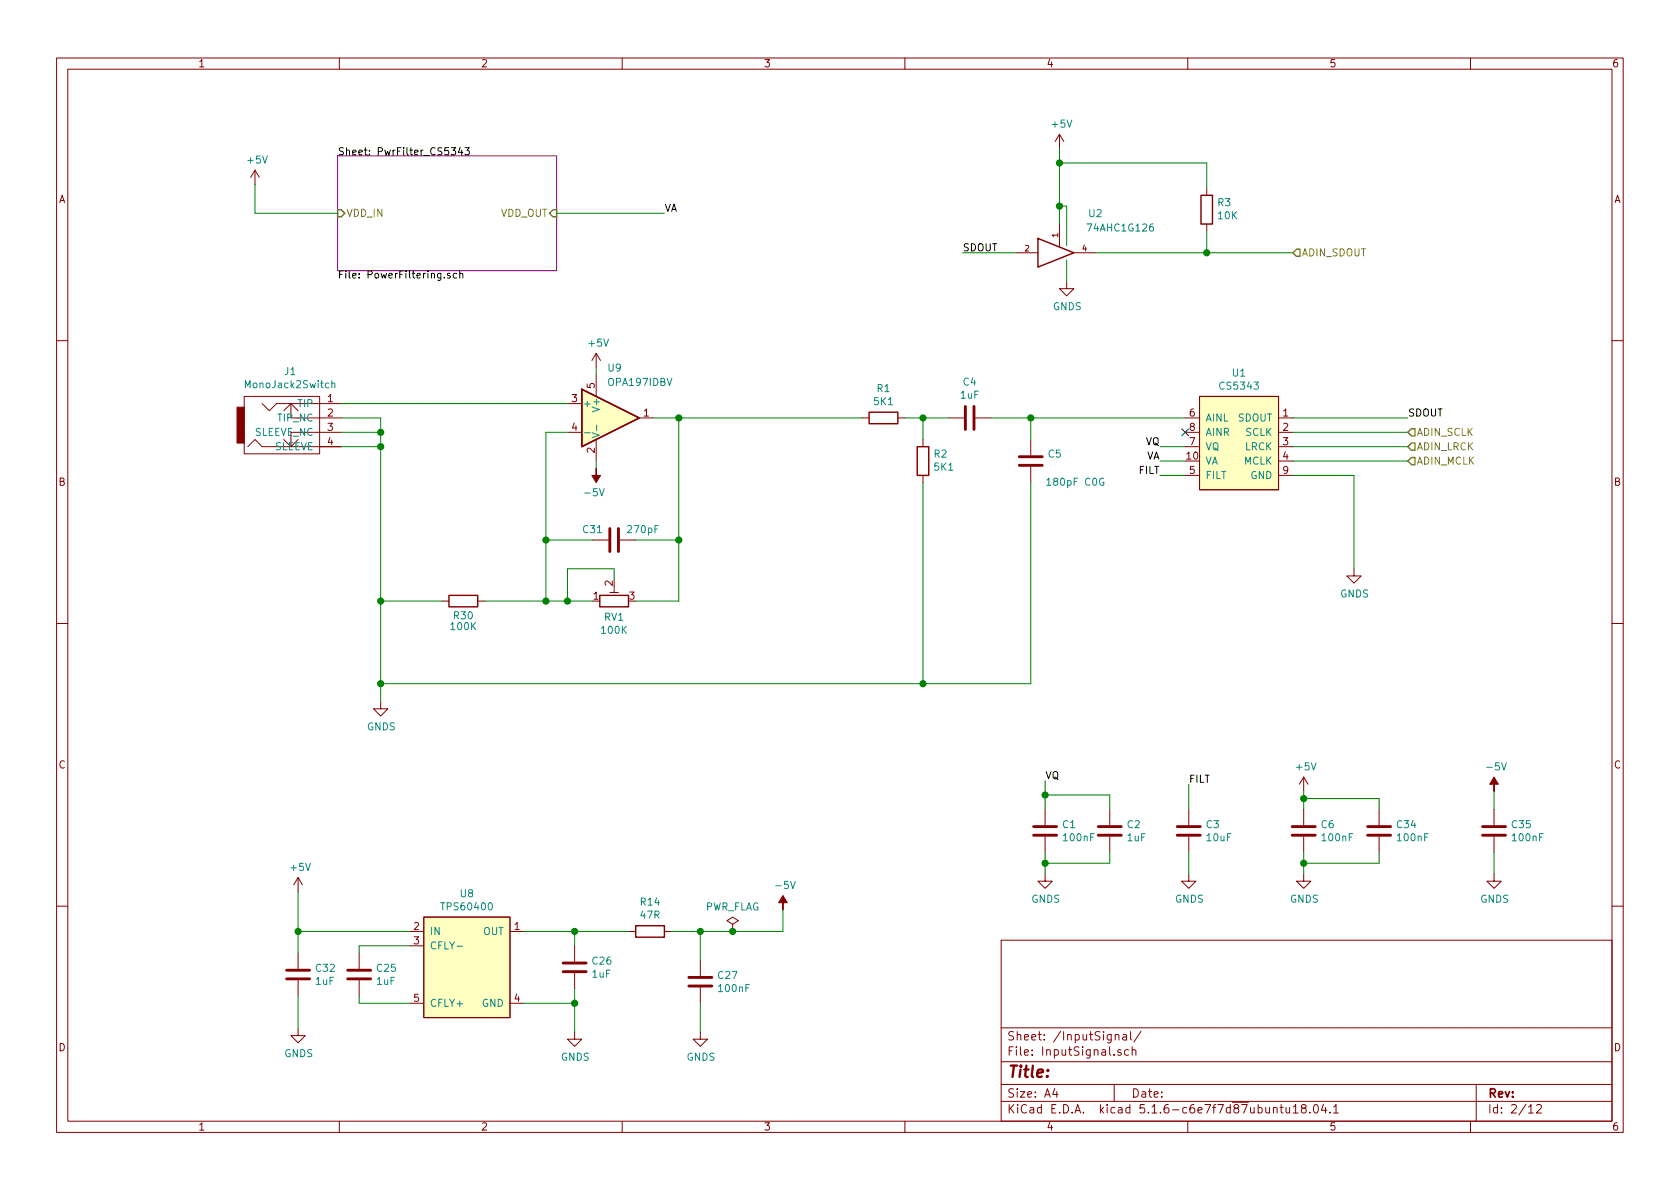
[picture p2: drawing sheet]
EESchema Schematic File Version 4
EELAYER 30 0
EELAYER END
$Descr A4 11693 8268
encoding utf-8
Sheet 2 12
Title ""
Date ""
Rev ""
Comp ""
Comment1 ""
Comment2 ""
Comment3 ""
Comment4 ""
$EndDescr
$Comp
L CirrusAudioConverters:CS5343 U?
U 1 1
P 8600 3100
AR Path="/5F83BAC9" Ref="U?"  Part="1" 
AR Path="/5F834C36/5F83BAC9" Ref="U1"  Part="1" 
F 0 "U1" H 8625 3615 50  0000 C CNN
F 1 "CS5343" H 8625 3524 50  0000 C CNN
F 2 "Package_SO:TSSOP-10_3x3mm_P0.5mm" H 8650 2750 50  0001 C CNN
F 3 "https://www.mouser.co.uk/datasheet/2/76/CS5343-44_F5-1142054.pdf" H 8600 3250 50  0001 C CNN
	1    8600 3100
	1    0    0    -1  
$EndComp
Wire Wire Line
	2650 3100 2650 4175
$Comp
L power:GNDS #PWR0101
U 1 1
P 2650 4875
F 0 "#PWR0101" H 2650 4625 50  0001 C CNN
F 1 "GNDS" H 2655 4702 50  0000 C CNN
F 2 "" H 2650 4875 50  0001 C CNN
F 3 "" H 2650 4875 50  0001 C CNN
	1    2650 4875
	1    0    0    -1  
$EndComp
Wire Wire Line
	2650 3000 2650 3100
Connection ~ 2650 3100
Wire Wire Line
	2650 2900 2650 3000
Connection ~ 2650 3000
NoConn ~ 8250 3000
$Comp
L Device:C C3
U 1 1
P 8275 5775
F 0 "C3" H 8390 5821 50  0000 L CNN
F 1 "10uF" H 8390 5730 50  0000 L CNN
F 2 "Capacitor_SMD:C_0805_2012Metric_Pad1.15x1.40mm_HandSolder" H 8313 5625 50  0001 C CNN
F 3 "~" H 8275 5775 50  0001 C CNN
	1    8275 5775
	1    0    0    -1  
$EndComp
Text Label 8275 5450 0    50   ~ 0
FILT
Wire Wire Line
	8250 3300 8075 3300
Text Label 8075 3300 2    50   ~ 0
FILT
$Comp
L power:GNDS #PWR0102
U 1 1
P 8275 6075
F 0 "#PWR0102" H 8275 5825 50  0001 C CNN
F 1 "GNDS" H 8280 5902 50  0000 C CNN
F 2 "" H 8275 6075 50  0001 C CNN
F 3 "" H 8275 6075 50  0001 C CNN
	1    8275 6075
	1    0    0    -1  
$EndComp
$Comp
L Device:C C2
U 1 1
P 7725 5775
F 0 "C2" H 7840 5821 50  0000 L CNN
F 1 "1uF" H 7840 5730 50  0000 L CNN
F 2 "Capacitor_SMD:C_0805_2012Metric_Pad1.15x1.40mm_HandSolder" H 7763 5625 50  0001 C CNN
F 3 "~" H 7725 5775 50  0001 C CNN
	1    7725 5775
	1    0    0    -1  
$EndComp
$Comp
L Device:C C1
U 1 1
P 7275 5775
F 0 "C1" H 7390 5821 50  0000 L CNN
F 1 "100nF" H 7390 5730 50  0000 L CNN
F 2 "Capacitor_SMD:C_0805_2012Metric_Pad1.15x1.40mm_HandSolder" H 7313 5625 50  0001 C CNN
F 3 "~" H 7275 5775 50  0001 C CNN
	1    7275 5775
	1    0    0    -1  
$EndComp
Wire Wire Line
	7725 5525 7725 5625
Wire Wire Line
	7275 5625 7275 5525
Connection ~ 7275 5525
Wire Wire Line
	7275 5525 7725 5525
Wire Wire Line
	7275 5525 7275 5425
Text Label 7275 5425 0    50   ~ 0
VQ
Wire Wire Line
	7725 6000 7725 5925
Wire Wire Line
	7275 5925 7275 6000
Connection ~ 7275 6000
Wire Wire Line
	7275 6000 7725 6000
Wire Wire Line
	7275 6000 7275 6075
$Comp
L power:GNDS #PWR0103
U 1 1
P 7275 6075
F 0 "#PWR0103" H 7275 5825 50  0001 C CNN
F 1 "GNDS" H 7280 5902 50  0000 C CNN
F 2 "" H 7275 6075 50  0001 C CNN
F 3 "" H 7275 6075 50  0001 C CNN
	1    7275 6075
	1    0    0    -1  
$EndComp
Wire Wire Line
	8250 3100 8075 3100
Text Label 8075 3100 2    50   ~ 0
VQ
Wire Wire Line
	8250 3200 8075 3200
Text Label 8075 3200 2    50   ~ 0
VA
$Sheet
S 2350 1075 1525 800 
U 5F85DD92
F0 "PwrFilter_CS5343" 50
F1 "PowerFiltering.sch" 50
F2 "VDD_OUT" I R 3875 1475 50 
F3 "VDD_IN" I L 2350 1475 50 
$EndSheet
Wire Wire Line
	2350 1475 1775 1475
Wire Wire Line
	1775 1475 1775 1275
Wire Wire Line
	3875 1475 4625 1475
Text Label 4625 1475 0    50   ~ 0
VA
$Comp
L Device:R R1
U 1 1
P 6150 2900
F 0 "R1" V 5943 2900 50  0000 C CNN
F 1 "5K1" V 6034 2900 50  0000 C CNN
F 2 "Resistor_SMD:R_0805_2012Metric_Pad1.15x1.40mm_HandSolder" V 6080 2900 50  0001 C CNN
F 3 "~" H 6150 2900 50  0001 C CNN
	1    6150 2900
	0    1    1    0   
$EndComp
Wire Wire Line
	6300 2900 6425 2900
$Comp
L Device:R R2
U 1 1
P 6425 3200
F 0 "R2" H 6355 3154 50  0000 R CNN
F 1 "5K1" H 6355 3245 50  0000 R CNN
F 2 "Resistor_SMD:R_0805_2012Metric_Pad1.15x1.40mm_HandSolder" V 6355 3200 50  0001 C CNN
F 3 "~" H 6425 3200 50  0001 C CNN
	1    6425 3200
	-1   0    0    1   
$EndComp
Wire Wire Line
	6425 3050 6425 2900
Connection ~ 6425 2900
Wire Wire Line
	6425 2900 6600 2900
Wire Wire Line
	6425 3350 6425 4750
Wire Wire Line
	2650 4750 2650 4875
$Comp
L Device:C C4
U 1 1
P 6750 2900
F 0 "C4" V 6498 2900 50  0000 C CNN
F 1 "1uF" V 6589 2900 50  0000 C CNN
F 2 "Capacitor_SMD:C_0805_2012Metric_Pad1.15x1.40mm_HandSolder" H 6788 2750 50  0001 C CNN
F 3 "~" H 6750 2900 50  0001 C CNN
	1    6750 2900
	0    1    1    0   
$EndComp
Wire Wire Line
	6900 2900 7175 2900
Wire Wire Line
	9000 2900 9800 2900
Wire Wire Line
	9000 3000 9800 3000
Wire Wire Line
	9000 3100 9800 3100
Wire Wire Line
	9000 3200 9800 3200
Wire Wire Line
	9000 3300 9425 3300
Wire Wire Line
	9425 3300 9425 3950
$Comp
L power:GNDS #PWR0105
U 1 1
P 9425 3950
F 0 "#PWR0105" H 9425 3700 50  0001 C CNN
F 1 "GNDS" H 9430 3777 50  0000 C CNN
F 2 "" H 9425 3950 50  0001 C CNN
F 3 "" H 9425 3950 50  0001 C CNN
	1    9425 3950
	1    0    0    -1  
$EndComp
Text HLabel 9000 1750 2    50   Input ~ 0
ADIN_SDOUT
Text HLabel 9800 3000 2    50   Input ~ 0
ADIN_SCLK
Text HLabel 9800 3100 2    50   Input ~ 0
ADIN_LRCK
Text HLabel 9800 3200 2    50   Input ~ 0
ADIN_MCLK
Wire Wire Line
	8275 5450 8275 5625
Wire Wire Line
	8275 5925 8275 6075
$Comp
L Device:C C5
U 1 1
P 7175 3200
F 0 "C5" H 7060 3154 50  0000 R CNN
F 1 "180pF C0G" H 7075 3350 50  0000 R CNN
F 2 "Capacitor_SMD:C_0805_2012Metric_Pad1.15x1.40mm_HandSolder" H 7213 3050 50  0001 C CNN
F 3 "~" H 7175 3200 50  0001 C CNN
	1    7175 3200
	-1   0    0    1   
$EndComp
Wire Wire Line
	7175 3050 7175 2900
Connection ~ 7175 2900
Wire Wire Line
	7175 3350 7175 4750
$Comp
L 74xGxx:74AHC1G126 U2
U 1 1
P 7375 1750
F 0 "U2" H 7625 2025 50  0000 C CNN
F 1 "74AHC1G126" H 7800 1925 50  0000 C CNN
F 2 "Package_TO_SOT_SMD:SOT-23-5_HandSoldering" H 7375 1750 50  0001 C CNN
F 3 "http://www.ti.com/lit/sg/scyt129e/scyt129e.pdf" H 7375 1750 50  0001 C CNN
	1    7375 1750
	1    0    0    -1  
$EndComp
Text Label 9800 2900 0    50   ~ 0
SDOUT
Wire Wire Line
	7075 1750 6700 1750
Text Label 6700 1750 0    50   ~ 0
SDOUT
Wire Wire Line
	7625 1750 8400 1750
Wire Wire Line
	7375 1550 7375 1425
$Comp
L Device:R R3
U 1 1
P 8400 1450
F 0 "R3" H 8330 1404 50  0000 R CNN
F 1 "10K" H 8330 1495 50  0000 R CNN
F 2 "Resistor_SMD:R_0805_2012Metric_Pad1.15x1.40mm_HandSolder" V 8330 1450 50  0001 C CNN
F 3 "~" H 8400 1450 50  0001 C CNN
	1    8400 1450
	-1   0    0    1   
$EndComp
Wire Wire Line
	8400 1600 8400 1750
Connection ~ 8400 1750
Wire Wire Line
	8400 1750 9000 1750
Wire Wire Line
	8400 1300 8400 1125
Wire Wire Line
	8400 1125 7375 1125
Connection ~ 7375 1125
Wire Wire Line
	7375 1125 7375 1025
$Comp
L Device:C C6
U 1 1
P 9075 5775
F 0 "C6" H 9190 5821 50  0000 L CNN
F 1 "100nF" H 9190 5730 50  0000 L CNN
F 2 "Capacitor_SMD:C_0805_2012Metric_Pad1.15x1.40mm_HandSolder" H 9113 5625 50  0001 C CNN
F 3 "~" H 9075 5775 50  0001 C CNN
	1    9075 5775
	1    0    0    -1  
$EndComp
$Comp
L power:GNDS #PWR0107
U 1 1
P 9075 6075
F 0 "#PWR0107" H 9075 5825 50  0001 C CNN
F 1 "GNDS" H 9080 5902 50  0000 C CNN
F 2 "" H 9075 6075 50  0001 C CNN
F 3 "" H 9075 6075 50  0001 C CNN
	1    9075 6075
	1    0    0    -1  
$EndComp
Wire Wire Line
	9075 5500 9075 5550
Wire Wire Line
	9075 5925 9075 6000
Wire Wire Line
	7425 1700 7425 1425
Wire Wire Line
	7425 1425 7375 1425
Connection ~ 7375 1425
Wire Wire Line
	7375 1425 7375 1125
Wire Wire Line
	7425 1800 7425 1950
$Comp
L power:GNDS #PWR0128
U 1 1
P 7425 1950
F 0 "#PWR0128" H 7425 1700 50  0001 C CNN
F 1 "GNDS" H 7430 1777 50  0000 C CNN
F 2 "" H 7425 1950 50  0001 C CNN
F 3 "" H 7425 1950 50  0001 C CNN
	1    7425 1950
	1    0    0    -1  
$EndComp
$Comp
L power:+5V #PWR0104
U 1 1
P 1775 1275
F 0 "#PWR0104" H 1775 1125 50  0001 C CNN
F 1 "+5V" H 1790 1448 50  0000 C CNN
F 2 "" H 1775 1275 50  0001 C CNN
F 3 "" H 1775 1275 50  0001 C CNN
	1    1775 1275
	1    0    0    -1  
$EndComp
$Comp
L power:+5V #PWR0106
U 1 1
P 7375 1025
F 0 "#PWR0106" H 7375 875 50  0001 C CNN
F 1 "+5V" H 7390 1198 50  0000 C CNN
F 2 "" H 7375 1025 50  0001 C CNN
F 3 "" H 7375 1025 50  0001 C CNN
	1    7375 1025
	1    0    0    -1  
$EndComp
$Comp
L power:+5V #PWR022
U 1 1
P 9075 5500
F 0 "#PWR022" H 9075 5350 50  0001 C CNN
F 1 "+5V" H 9090 5673 50  0000 C CNN
F 2 "" H 9075 5500 50  0001 C CNN
F 3 "" H 9075 5500 50  0001 C CNN
	1    9075 5500
	1    0    0    -1  
$EndComp
$Comp
L Amplifier_Operational:OPA340NA U9
U 1 1
P 4250 2900
F 0 "U9" H 4225 3250 50  0000 L CNN
F 1 "OPA197IDBV" H 4225 3150 50  0000 L CNN
F 2 "Package_TO_SOT_SMD:SOT-23-5" H 4150 2700 50  0001 L CNN
F 3 "https://www.ti.com/lit/ds/symlink/opa197.pdf" H 4250 3100 50  0001 C CNN
	1    4250 2900
	1    0    0    -1  
$EndComp
Wire Wire Line
	4550 2900 4725 2900
Wire Wire Line
	2375 2900 2650 2900
Wire Wire Line
	2375 3000 2650 3000
Wire Wire Line
	2375 3100 2650 3100
$Comp
L MonoJack2Switch:MonoJack2Switch J?
U 1 1
P 1925 2950
AR Path="/5F83BAC3" Ref="J?"  Part="1" 
AR Path="/5F834C36/5F83BAC3" Ref="J1"  Part="1" 
F 0 "J1" H 2020 3325 50  0000 C CNN
F 1 "MonoJack2Switch" H 2020 3234 50  0000 C CNN
F 2 "NeutrikNRJ:NRJxHx_NOTAB" H 1925 3000 50  0001 C CNN
F 3 "" H 1925 3000 50  0001 C CNN
	1    1925 2950
	1    0    0    -1  
$EndComp
Wire Wire Line
	4150 3200 4150 3250
$Comp
L power:+5V #PWR09
U 1 1
P 4150 2550
F 0 "#PWR09" H 4150 2400 50  0001 C CNN
F 1 "+5V" H 4165 2723 50  0000 C CNN
F 2 "" H 4150 2550 50  0001 C CNN
F 3 "" H 4150 2550 50  0001 C CNN
	1    4150 2550
	1    0    0    -1  
$EndComp
Wire Wire Line
	4150 2550 4150 2600
$Comp
L power:-5V #PWR028
U 1 1
P 4150 3250
F 0 "#PWR028" H 4150 3350 50  0001 C CNN
F 1 "-5V" H 4165 3423 50  0000 C CNN
F 2 "" H 4150 3250 50  0001 C CNN
F 3 "" H 4150 3250 50  0001 C CNN
	1    4150 3250
	-1   0    0    1   
$EndComp
Wire Wire Line
	4725 2900 4725 3750
Wire Wire Line
	4725 4175 4425 4175
Wire Wire Line
	3800 4175 3800 3750
Wire Wire Line
	3800 3000 3950 3000
Connection ~ 4725 2900
$Comp
L Device:R R30
U 1 1
P 3225 4175
F 0 "R30" V 3325 4175 50  0000 C CNN
F 1 "100K" V 3400 4175 50  0000 C CNN
F 2 "Resistor_SMD:R_0805_2012Metric_Pad1.20x1.40mm_HandSolder" V 3155 4175 50  0001 C CNN
F 3 "~" H 3225 4175 50  0001 C CNN
	1    3225 4175
	0    1    1    0   
$EndComp
Wire Wire Line
	4125 4175 3950 4175
Wire Wire Line
	3375 4175 3800 4175
Connection ~ 3800 4175
Connection ~ 2650 4175
Wire Wire Line
	2650 4175 2650 4750
$Comp
L Device:C C31
U 1 1
P 4275 3750
F 0 "C31" V 4200 3600 50  0000 C CNN
F 1 "270pF" V 4200 3950 50  0000 C CNN
F 2 "Capacitor_SMD:C_0805_2012Metric_Pad1.18x1.45mm_HandSolder" H 4313 3600 50  0001 C CNN
F 3 "~" H 4275 3750 50  0001 C CNN
	1    4275 3750
	0    1    1    0   
$EndComp
Wire Wire Line
	4125 3750 3800 3750
Connection ~ 3800 3750
Wire Wire Line
	3800 3750 3800 3000
Wire Wire Line
	4425 3750 4725 3750
Connection ~ 4725 3750
Wire Wire Line
	4725 3750 4725 4175
$Comp
L TPS6040x:TPS60400 U8
U 1 1
P 3250 6725
F 0 "U8" H 3250 7240 50  0000 C CNN
F 1 "TPS60400" H 3250 7149 50  0000 C CNN
F 2 "Package_TO_SOT_SMD:SOT-23-5_HandSoldering" H 3250 7148 50  0001 C CNN
F 3 "http://www.ti.com/lit/ds/symlink/tps60402.pdf" H 3200 6875 50  0001 C CNN
	1    3250 6725
	1    0    0    -1  
$EndComp
$Comp
L Device:C C25
U 1 1
P 2500 6775
F 0 "C25" H 2615 6821 50  0000 L CNN
F 1 "1uF" H 2615 6730 50  0000 L CNN
F 2 "Capacitor_SMD:C_0805_2012Metric_Pad1.18x1.45mm_HandSolder" H 2538 6625 50  0001 C CNN
F 3 "~" H 2500 6775 50  0001 C CNN
	1    2500 6775
	1    0    0    -1  
$EndComp
Wire Wire Line
	2500 6625 2500 6575
Wire Wire Line
	2500 6575 2850 6575
Wire Wire Line
	2500 6925 2500 6975
Wire Wire Line
	2500 6975 2850 6975
$Comp
L Device:C C26
U 1 1
P 4000 6725
F 0 "C26" H 4115 6771 50  0000 L CNN
F 1 "1uF" H 4115 6680 50  0000 L CNN
F 2 "Capacitor_SMD:C_0805_2012Metric_Pad1.18x1.45mm_HandSolder" H 4038 6575 50  0001 C CNN
F 3 "~" H 4000 6725 50  0001 C CNN
	1    4000 6725
	1    0    0    -1  
$EndComp
Wire Wire Line
	4000 6575 4000 6475
Wire Wire Line
	4000 6475 3650 6475
Wire Wire Line
	4000 6875 4000 6975
$Comp
L power:GNDS #PWR08
U 1 1
P 4000 7175
F 0 "#PWR08" H 4000 6925 50  0001 C CNN
F 1 "GNDS" H 4005 7002 50  0000 C CNN
F 2 "" H 4000 7175 50  0001 C CNN
F 3 "" H 4000 7175 50  0001 C CNN
	1    4000 7175
	1    0    0    -1  
$EndComp
Wire Wire Line
	3650 6975 4000 6975
Connection ~ 4000 6975
Wire Wire Line
	4000 6975 4000 7175
Connection ~ 4000 6475
$Comp
L power:+5V #PWR06
U 1 1
P 2075 6200
F 0 "#PWR06" H 2075 6050 50  0001 C CNN
F 1 "+5V" H 2090 6373 50  0000 C CNN
F 2 "" H 2075 6200 50  0001 C CNN
F 3 "" H 2075 6200 50  0001 C CNN
	1    2075 6200
	1    0    0    -1  
$EndComp
Wire Wire Line
	2075 6475 2850 6475
Wire Wire Line
	2075 6200 2075 6475
Wire Wire Line
	4000 6475 4375 6475
Wire Wire Line
	5450 6475 5450 6325
$Comp
L power:-5V #PWR030
U 1 1
P 5450 6325
F 0 "#PWR030" H 5450 6425 50  0001 C CNN
F 1 "-5V" H 5465 6498 50  0000 C CNN
F 2 "" H 5450 6325 50  0001 C CNN
F 3 "" H 5450 6325 50  0001 C CNN
	1    5450 6325
	1    0    0    -1  
$EndComp
$Comp
L Device:R R14
U 1 1
P 4525 6475
F 0 "R14" V 4318 6475 50  0000 C CNN
F 1 "47R" V 4409 6475 50  0000 C CNN
F 2 "Resistor_SMD:R_0805_2012Metric_Pad1.20x1.40mm_HandSolder" V 4455 6475 50  0001 C CNN
F 3 "~" H 4525 6475 50  0001 C CNN
	1    4525 6475
	0    1    1    0   
$EndComp
Wire Wire Line
	4675 6475 4875 6475
$Comp
L Device:C C27
U 1 1
P 4875 6825
F 0 "C27" H 4990 6871 50  0000 L CNN
F 1 "100nF" H 4990 6780 50  0000 L CNN
F 2 "Capacitor_SMD:C_0805_2012Metric_Pad1.18x1.45mm_HandSolder" H 4913 6675 50  0001 C CNN
F 3 "~" H 4875 6825 50  0001 C CNN
	1    4875 6825
	1    0    0    -1  
$EndComp
Wire Wire Line
	4875 6675 4875 6475
Connection ~ 4875 6475
Wire Wire Line
	4875 6475 5100 6475
$Comp
L power:GNDS #PWR029
U 1 1
P 4875 7175
F 0 "#PWR029" H 4875 6925 50  0001 C CNN
F 1 "GNDS" H 4880 7002 50  0000 C CNN
F 2 "" H 4875 7175 50  0001 C CNN
F 3 "" H 4875 7175 50  0001 C CNN
	1    4875 7175
	1    0    0    -1  
$EndComp
Wire Wire Line
	4875 6975 4875 7175
$Comp
L power:PWR_FLAG #FLG0107
U 1 1
P 5100 6475
F 0 "#FLG0107" H 5100 6550 50  0001 C CNN
F 1 "PWR_FLAG" H 5100 6648 50  0000 C CNN
F 2 "" H 5100 6475 50  0001 C CNN
F 3 "~" H 5100 6475 50  0001 C CNN
	1    5100 6475
	1    0    0    -1  
$EndComp
$Comp
L Device:C C32
U 1 1
P 2075 6775
F 0 "C32" H 2190 6821 50  0000 L CNN
F 1 "1uF" H 2190 6730 50  0000 L CNN
F 2 "Capacitor_SMD:C_0805_2012Metric_Pad1.18x1.45mm_HandSolder" H 2113 6625 50  0001 C CNN
F 3 "~" H 2075 6775 50  0001 C CNN
	1    2075 6775
	1    0    0    -1  
$EndComp
Wire Wire Line
	2075 6475 2075 6625
Connection ~ 2075 6475
Wire Wire Line
	2075 6925 2075 7150
$Comp
L power:GNDS #PWR031
U 1 1
P 2075 7150
F 0 "#PWR031" H 2075 6900 50  0001 C CNN
F 1 "GNDS" H 2080 6977 50  0000 C CNN
F 2 "" H 2075 7150 50  0001 C CNN
F 3 "" H 2075 7150 50  0001 C CNN
	1    2075 7150
	1    0    0    -1  
$EndComp
Connection ~ 5100 6475
Wire Wire Line
	5100 6475 5450 6475
$Comp
L Device:C C34
U 1 1
P 9600 5775
F 0 "C34" H 9715 5821 50  0000 L CNN
F 1 "100nF" H 9715 5730 50  0000 L CNN
F 2 "Capacitor_SMD:C_0805_2012Metric_Pad1.18x1.45mm_HandSolder" H 9638 5625 50  0001 C CNN
F 3 "~" H 9600 5775 50  0001 C CNN
	1    9600 5775
	1    0    0    -1  
$EndComp
Wire Wire Line
	9075 5550 9600 5550
Wire Wire Line
	9600 5550 9600 5625
Connection ~ 9075 5550
Wire Wire Line
	9075 5550 9075 5625
Wire Wire Line
	9075 6000 9600 6000
Wire Wire Line
	9600 6000 9600 5925
Connection ~ 9075 6000
Wire Wire Line
	9075 6000 9075 6075
$Comp
L Device:C C35
U 1 1
P 10400 5775
F 0 "C35" H 10515 5821 50  0000 L CNN
F 1 "100nF" H 10515 5730 50  0000 L CNN
F 2 "Capacitor_SMD:C_0805_2012Metric_Pad1.18x1.45mm_HandSolder" H 10438 5625 50  0001 C CNN
F 3 "~" H 10400 5775 50  0001 C CNN
	1    10400 5775
	1    0    0    -1  
$EndComp
$Comp
L power:GNDS #PWR033
U 1 1
P 10400 6075
F 0 "#PWR033" H 10400 5825 50  0001 C CNN
F 1 "GNDS" H 10405 5902 50  0000 C CNN
F 2 "" H 10400 6075 50  0001 C CNN
F 3 "" H 10400 6075 50  0001 C CNN
	1    10400 6075
	1    0    0    -1  
$EndComp
$Comp
L power:-5V #PWR032
U 1 1
P 10400 5500
F 0 "#PWR032" H 10400 5600 50  0001 C CNN
F 1 "-5V" H 10415 5673 50  0000 C CNN
F 2 "" H 10400 5500 50  0001 C CNN
F 3 "" H 10400 5500 50  0001 C CNN
	1    10400 5500
	1    0    0    -1  
$EndComp
Wire Wire Line
	10400 5500 10400 5625
Wire Wire Line
	10400 5925 10400 6075
Wire Wire Line
	2375 2800 3950 2800
$Comp
L Device:R_POT_TRIM RV1
U 1 1
P 4275 4175
F 0 "RV1" V 4160 4175 50  0000 C CNN
F 1 "100K" V 4069 4175 50  0000 C CNN
F 2 "Potentiometer_SMD:Potentiometer_Bourns_3314J_Vertical" H 4275 4175 50  0001 C CNN
F 3 "https://docs.rs-online.com/a1d9/0900766b800302ec.pdf" H 4275 4175 50  0001 C CNN
	1    4275 4175
	0    -1   -1   0   
$EndComp
Wire Wire Line
	3075 4175 2650 4175
Wire Wire Line
	7175 2900 8250 2900
Wire Wire Line
	4275 4025 4275 3950
Wire Wire Line
	4275 3950 3950 3950
Wire Wire Line
	3950 3950 3950 4175
Connection ~ 3950 4175
Wire Wire Line
	3950 4175 3800 4175
Wire Wire Line
	4725 2900 6000 2900
Wire Wire Line
	2650 4750 6425 4750
Connection ~ 2650 4750
Connection ~ 6425 4750
Wire Wire Line
	6425 4750 7175 4750
$EndSCHEMATC
